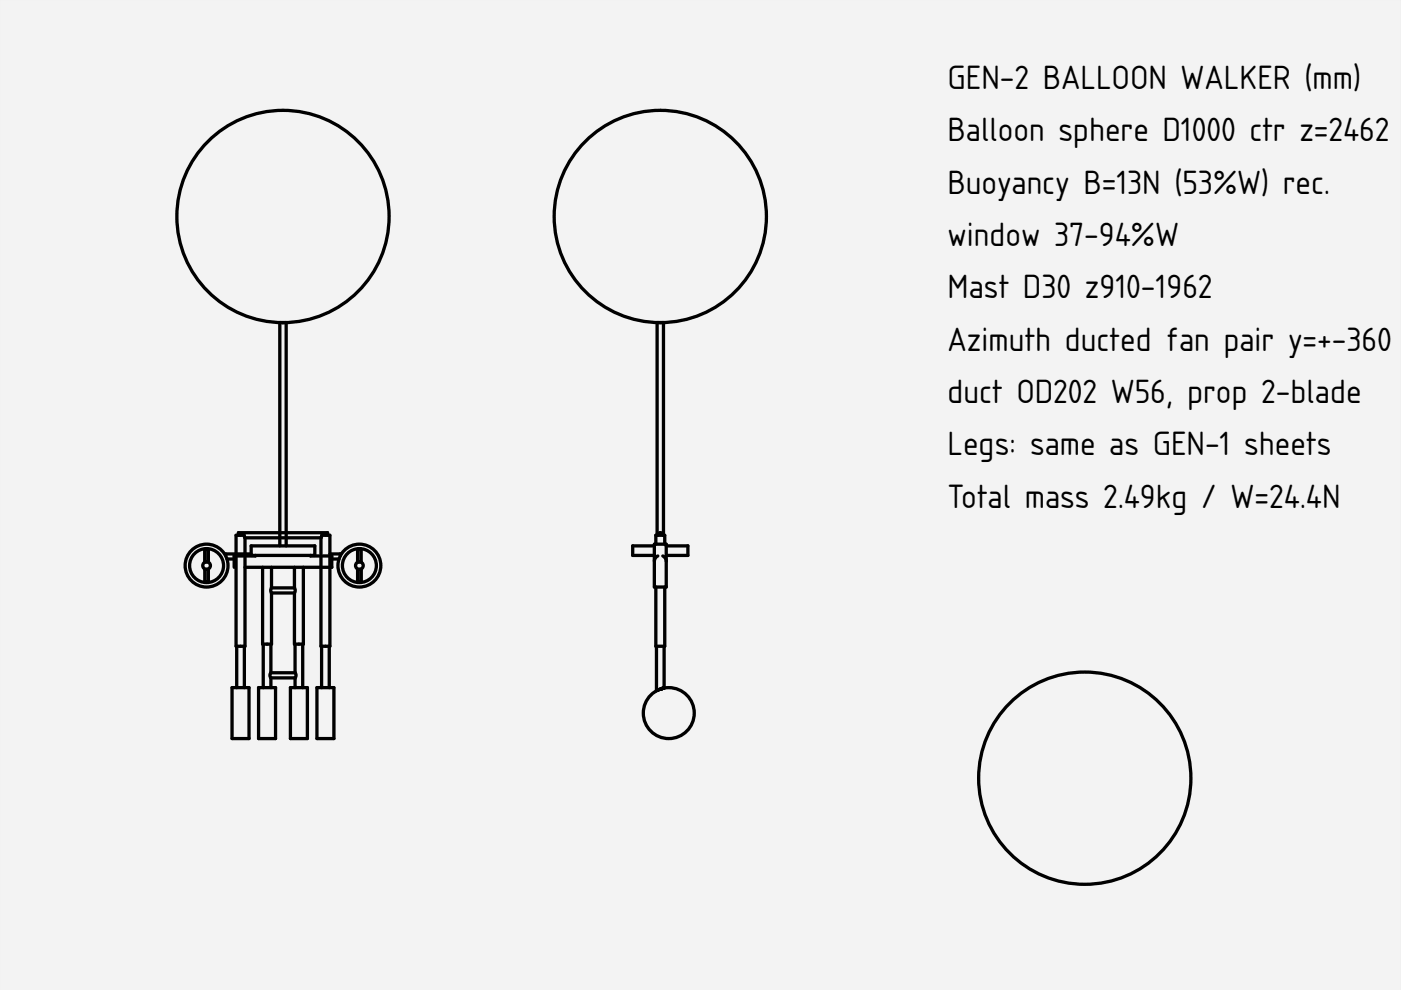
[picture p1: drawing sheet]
<svg xmlns="http://www.w3.org/2000/svg" width="297mm" height="210mm" viewBox="0 0 297 210" stroke-linecap="round" stroke-linejoin="round" font-family="sans-serif">
<path d="M0 0h297v210h-297z" fill-rule="evenodd" fill="#f1f3f5"/>
<path d="M0 0h297v210h-297zM0 0v210h297v-210z" fill="#000"/>
<g fill="#f1f3f5">
<path d="M40.6 116.7a4.5 4.5 0 0 1 7.2 1.2v-.5h2.3v-3.9h.4v-.6h18.9v.6h.5v3.9h2.2v.5a4.5 4.5 0 0 1 7.8-.7 4.5 4.5 0 0 1-3 7.2 4.5 4.5 0 0 1-5-5.9h-1.6v1.8h-6l-.1 25.5h1v10.8h-3.6v-10.8h1v-2.1h-5.2v2.1h1v10.8h-3.6v-10.8h1l-.1-25.5h-3.8l-.1 25.5h1v10.8h-3.6v-10.8h1l-.1-27.9h-.5v2.4v-1.8h-1.5a4.5 4.5 0 0 1-5.4 5.8 4.5 4.5 0 0 1-2.1-7.6z" fill-rule="evenodd"/>
<path d="M57.6 125.7h4.8l.2 16.9h-5.2z" fill-rule="evenodd"/>
<path d="M59.3 68.4h1.4v47.3h-1.4z" fill-rule="evenodd"/>
<path d="M51.9 117.9v2.4h18.4v-2.4h-.4l-.1 27.9h1v10.8h-3.6v-10.8h1l-.1-27.9h-2.3v-.1z" fill-rule="evenodd"/>
<path d="M67.2 145.8h3.6v10.8h-3.6z" fill-rule="evenodd"/>
<path d="M49.2 145.8h3.6v10.8h-3.6z" fill-rule="evenodd"/>
<path d="M61.6 145.8h3.6v10.8h-3.6z" fill-rule="evenodd"/>
<path d="M54.8 145.8h3.6v10.8h-3.6z" fill-rule="evenodd"/>
<path d="M50.1 117.9h1.8v19.1h-1.8z" fill-rule="evenodd"/>
<path d="M68.1 117.9h1.8v19.1h-1.8z" fill-rule="evenodd"/>
<path d="M62.4 120.3h1.9v16.3h-1.9v-10.9a.94 .94 0 0 0 0-1.1z" fill-rule="evenodd"/>
<path d="M55.7 120.3h1.9v4.3a.94 .94 0 0 0 0 1.1v10.9h-1.9z" fill-rule="evenodd"/>
<path d="M53.2 115.7h13.5v2.1h-13.5z" fill-rule="evenodd"/>
<path d="M57.6 120.3h4.8v4.3h-4.8z" fill-rule="evenodd"/>
<path d="M60 23.4a22.5 22.5 0 0 1 22.5 22.5 22.5 22.5 0 0 1-22.5 22.5h.7v47.3h6v2.1h-.9v.1h4.5v.6h1.6l.2-1.1h-2.2v-3.9h-1.7l-.1 .5v3.4v-3.4h-16.2v3.4h1.3v-1.7h6.1v-47.3a22.5 22.5 0 0 0 23.2-22.2 22.5 22.5 0 0 0-22.5-22.8z" fill-rule="evenodd"/>
<path d="M50.5 112.9h18.9v.6h-1.2l-.1 .5h-16.2l-.1-.5h-1.3z" fill-rule="evenodd"/>
<path d="M62.6 136.6h1.6v9.2h-1.6v-2.1a.81 .81 0 0 0 0-1.1z" fill-rule="evenodd"/>
<path d="M55.8 136.6h1.6v6a.81 .81 0 0 0 0 1.1v2.1h-1.6z" fill-rule="evenodd"/>
<path d="M68.2 137h1.6v8.8h-1.6z" fill-rule="evenodd"/>
<path d="M50.2 137h1.6v8.8h-1.6z" fill-rule="evenodd"/>
<path d="M50.1 113.5h1.7l.1 .5v3.4h-1.8z" fill-rule="evenodd"/>
<path d="M57.4 142.6h5.2a.81 .81 0 0 1 0 1.1h-5.2a.81 .81 0 0 1 0-1.1z" fill-rule="evenodd"/>
<path d="M57.6 124.6h4.8a.94 .94 0 0 1 0 1.1h-4.8a.94 .94 0 0 1 0-1.1z" fill-rule="evenodd"/>
<path d="M47.8 117.4h5.4v.4h.9v.1h-4.5v.6h-1.5z" fill-rule="evenodd"/>
<path d="M43.5 116.5h.7v2.6h-.7z" fill-rule="evenodd"/>
<path d="M43.4 120.7h.7v2.6h-.7z" fill-rule="evenodd"/>
<path d="M75.8 120.7h.7v2.6h-.7z" fill-rule="evenodd"/>
<path d="M75.9 116.5h.7v2.6h-.7z" fill-rule="evenodd"/>
<circle cx="76.2" cy="119.9" r="4.5"/>
<circle cx="43.8" cy="119.9" r="4.5"/>
<circle cx="43.8" cy="119.9" r="3.6"/>
<circle cx="76.2" cy="119.9" r="3.6"/>
</g>
<path d="M43.5 116.5v2.6M75.8 116.5v2.6M44.1 120.7v2.6M76.5 120.7v2.6" fill="none" stroke="#f1f3f5" stroke-width=".21"/>
<g fill="#f1f3f5">
<path d="M43.4 116.5h.8v2.6h-.4a.85 .85 0 0 1 .8 1 .85 .85 0 0 1-1.2 .6v2.6h.8v-2.6h-.4a.84 .84 0 0 0 .8-1 .84 .84 0 0 0-1.2-.6z" fill-rule="evenodd"/>
<path d="M75.8 116.5v2.6a.84 .84 0 0 1 1.2 .6 .84 .84 0 0 1-.8 1h.4v2.6h-.8v-2.6a.84 .84 0 0 0 1.2-.6 .84 .84 0 0 0-.8-1h.4v-2.6z" fill-rule="evenodd"/>
</g>
<g fill="none" stroke="#000" stroke-width=".7">
<path d="M43.4 116.5h.8v2.6h-.8zM43.5 116.5v2.6M48.1 118.5h1.5M50.1 117.9v19.1h1.8v-19.1M50.5 113.5v-.6h18.9v.6M51.9 114l-.1-.5h-1.7v3.9M51.9 114v3.4M51.9 114h16.2M53.2 117.4h-5.4v.5M53.2 115.7h13.5v2.1h-13.5zM54.1 117.8v.1h-4.5v2.4M59.3 115.7v-47.3h1.4v47.3"/>
<path d="M65.8 117.8v.1h4.5v2.4h-18.4M68.1 114l.1-.5h1.7v3.9h2.2v.5M68.1 117.9v19.1h1.8v-19.1M68.1 114v3.4M70.3 118.5h1.6M75.8 116.5h.8v2.6h-.8zM75.9 116.5v2.6M43.4 120.7h.8v2.6h-.8zM44.1 120.7v2.6M50.2 137v8.8M51.8 137v8.8M55.7 120.3v16.3h1.9v-10.9"/>
<path d="M55.8 136.6v9.2M57.4 136.6v6M57.6 124.6a.94 .94 0 0 0 0 1.1M57.6 124.6h4.8M57.6 120.3v4.3M57.6 125.7h4.8M62.4 124.6a.94 .94 0 0 1 0 1.1M62.4 120.3v4.3M62.6 136.6v6M64.2 136.6v9.2M64.3 120.3v16.3h-1.9v-10.9M68.2 137v8.8"/>
<path d="M69.8 137v8.8M75.8 120.7h.8v2.6h-.8zM76.5 120.7v2.6M49.2 145.8h3.6v10.8h-3.6zM54.8 145.8h3.6v10.8h-3.6zM57.4 142.6a.81 .81 0 0 0 0 1.1M57.4 142.6h5.2M57.4 143.7h5.2M57.4 143.7v2.1M61.6 145.8h3.6v10.8h-3.6zM62.6 142.6a.81 .81 0 0 1 0 1.1M62.6 143.7v2.1"/>
<path d="M67.2 145.8h3.6v10.8h-3.6z"/>
<circle cx="60" cy="45.9" r="22.5"/>
<circle cx="43.8" cy="119.9" r="4.5"/>
<circle cx="43.8" cy="119.9" r="3.6"/>
<circle cx="43.8" cy="119.9" r=".81"/>
<circle cx="76.2" cy="119.9" r="4.5"/>
<circle cx="76.2" cy="119.9" r="3.6"/>
<circle cx="76.2" cy="119.9" r=".81"/>
</g>
<g fill="#f1f3f5">
<path d="M139.2 146.5l.2-.1z"/>
<path d="M139.2 146.5l.1-.1z"/>
<path d="M123.5 30.6a22.4 22.4 0 0 1 16.5-7.2 22.5 22.5 0 0 0-22.5 22.8 22.5 22.5 0 0 0 23.2 22.2v45.1h.2v1.9h.4v.3h4.5v2.1h-4.5v6.7h-.4l-.1 21.4a5.4 5.4 0 0 1 6.3 6.5 5.4 5.4 0 0 1-8.6 3.1 5.4 5.4 0 0 1 .7-9l-.1-22h-.4v-6.7h-4.6v-2.1h4.6v-.3h.4v-1.9h.2v-45.1h.7a22.5 22.5 0 0 1-20.6-13.5 22.5 22.5 0 0 1 4.1-24.3z" fill-rule="evenodd"/>
<path d="M139.2 137h1.6v8.9h-.1l.8-.1a5.4 5.4 0 0 1 5.2 7.6 5.4 5.4 0 0 1-9.1 1.2 5.4 5.4 0 0 1 3-8.7l6.6 5.3-.1 .9a5.4 5.4 0 0 1-8.5 3.5 5.4 5.4 0 0 1 .7-9.2 5.4 5.4 0 0 1 7.9 4.8l-6.6-5.3 6.6 5.3a5.4 5.4 0 0 1-7.9 4.8 5.4 5.4 0 0 1-.7-9.2 5.4 5.4 0 0 1 8.5 3.5 5.4 5.4 0 0 1-6.9 6 5.4 5.4 0 0 1-2.2-8.9 5.4 5.4 0 0 1 8.9 2.1l.3 1.7-6.7-5.3a5.4 5.4 0 0 0-2.8 8.8 5.4 5.4 0 0 0 9.1-1.4 5.4 5.4 0 0 0-5.3-7.5l-1 .1a5.4 5.4 0 0 1 6.5 6.6 5.4 5.4 0 0 1-8.7 2.8 5.4 5.4 0 0 1 1.4-9.1l.8-.2a5.4 5.4 0 0 0-2.8 8.7 5.4 5.4 0 0 0 9.1-1.4 5.4 5.4 0 0 0-5.4-7.5 5.4 5.4 0 0 0-4.2 8.2 5.4 5.4 0 0 0 9.2 0 5.4 5.4 0 0 0-4.2-8.2l-1.8 .2 .9-.2a5.4 5.4 0 0 1 5.5 7.4 5.4 5.4 0 0 1-9 1.6 5.4 5.4 0 0 1 2.6-8.8 5.4 5.4 0 0 0-2.6 8.8 5.4 5.4 0 0 0 9-1.7 5.4 5.4 0 0 0-5.6-7.3l-.8 .2a5.4 5.4 0 0 1 6.7 6.3 5.4 5.4 0 0 1-8.7 3.1 5.4 5.4 0 0 1 1.1-9.1 5.4 5.4 0 0 1 7.7 5.1 5.4 5.4 0 0 1-8.1 4.5 5.4 5.4 0 0 1-.3-9.2l1.6-.7a5.4 5.4 0 0 0-2.6 8.8 5.4 5.4 0 0 0 9-1.7 5.4 5.4 0 0 0-5.6-7.3l-.8 .2 6.8 5.2a5.4 5.4 0 0 1-7.9 4.8 5.4 5.4 0 0 1-.7-9.2 5.4 5.4 0 0 1 8.5 3.5 5.4 5.4 0 0 1-6.9 6 5.4 5.4 0 0 1-2.2-8.9 5.4 5.4 0 0 1 8.9 2.1l.3 1.7-6.9-5.2-.8 .3a5.4 5.4 0 0 0-1 9.1 5.4 5.4 0 0 0 8.6-3.2 5.4 5.4 0 0 0-6.8-6.2l-.2 .1 7.1 5.1-.1 .9a5.4 5.4 0 0 1-8.5 3.5 5.4 5.4 0 0 1 .7-9.2 5.4 5.4 0 0 1 7.9 4.8l-7.1-5.1a5.4 5.4 0 0 0-2.1 8.9 5.4 5.4 0 0 0 8.9-2.1 5.4 5.4 0 0 0-5.9-7l-.8 .1 7 5.2a5.4 5.4 0 0 1-7.9 4.8 5.4 5.4 0 0 1-.7-9.2 5.4 5.4 0 0 1 8.5 3.5l.1 .9-7-5.2a5.4 5.4 0 0 0-2.2 9 5.4 5.4 0 0 0 8.9-2.1 5.4 5.4 0 0 0-5.9-7 5.4 5.4 0 0 0-3.6 8.4 5.4 5.4 0 0 0 9.2-.6 5.4 5.4 0 0 0-4.7-7.9 5.4 5.4 0 0 0-4.9 7.8 5.4 5.4 0 0 0 9.1 .8 5.4 5.4 0 0 0-3.4-8.5l-.8-.1-1.7 .2a5.4 5.4 0 0 1 6.9 6.1 5.4 5.4 0 0 1-8.5 3.4 5.4 5.4 0 0 1 .7-9.1l.9-.4 7 5.2-.1 .9a5.4 5.4 0 0 1-8.5 3.5 5.4 5.4 0 0 1 .7-9.2 5.4 5.4 0 0 1 7.9 4.8l-7-5.2-1.2 .6a5.4 5.4 0 0 0-.3 9 5.4 5.4 0 0 0 8.4-3.5 5.4 5.4 0 0 0-6.7-6.1h-.2l.3-.1a5.4 5.4 0 0 0-2.8 8.8 5.4 5.4 0 0 0 9.1-1.4 5.4 5.4 0 0 0-5.4-7.5l-.9 .2 .1-.1a5.4 5.4 0 0 0-3 8.7 5.4 5.4 0 0 0 9.2-1.3 5.4 5.4 0 0 0-5.3-7.5l-.9 .1 6.6 5.3a5.4 5.4 0 0 1-7.9 4.8 5.4 5.4 0 0 1-.7-9.2 5.4 5.4 0 0 1 8.5 3.5l.1 .9-6.5-5.3a5.4 5.4 0 0 1 6.3 6.7 5.4 5.4 0 0 1-8.8 2.6 5.4 5.4 0 0 1 1.6-9l.8-.3a5.4 5.4 0 0 1 6.5 6.5 5.4 5.4 0 0 1-8.6 3.1 5.4 5.4 0 0 1 .8-9.1l-.1 .1z" fill-rule="evenodd"/>
<path d="M139.3 68.4h1.4l-.1 45.1a.59 .59 0 0 0-.6-.6 .59 .59 0 0 0-.6 .6z" fill-rule="evenodd"/>
<path d="M139.1 124.5h1.8v12.5h-1.8z" fill-rule="evenodd"/>
<path d="M138.7 115.4h2.6v3.6a1.26 1.26 0 0 0-.8-1.1 1.26 1.26 0 0 1 .8 1.1v5.5h-2.6v-5.5a1.26 1.26 0 0 1 .8-1.1 1.26 1.26 0 0 0-.8 1.1z" fill-rule="evenodd"/>
<path d="M134.1 115.7h4.6v2.1h-4.6z" fill-rule="evenodd"/>
<path d="M141.3 115.7h4.5v2.1h-4.5z" fill-rule="evenodd"/>
<path d="M139.1 113.5h1.8v1.9h-1.8z" fill-rule="evenodd"/>
<path d="M139.7 113a.54 .54 0 0 1 .8 .5h-1z" fill-rule="evenodd"/>
<path d="M138 147.4a5.4 5.4 0 0 1 8.9 2.1 5.4 5.4 0 0 1-6 7 5.4 5.4 0 0 1-3.5-8.5 5.4 5.4 0 0 1 6.1-1.9 5.4 5.4 0 0 1 3.7 5.1l-6.7-5.3a5.4 5.4 0 0 1 6.5 6.6 5.4 5.4 0 0 1-8.7 2.8 5.4 5.4 0 0 1 1.4-9.1l.8-.3 6.7 5.3a5.4 5.4 0 0 1-7.9 4.8 5.4 5.4 0 0 1-.7-9.2 5.4 5.4 0 0 1 8.5 3.5 5.4 5.4 0 0 1-7 6 5.4 5.4 0 0 1-2.1-8.9z" fill-rule="evenodd"/>
<path d="M139.2 146.5l.1-.1z" fill-rule="evenodd"/>
<path d="M139.2 146.5l.3-.2z" fill-rule="evenodd"/>
<path d="M139.2 146.5l.1-.1z" fill-rule="evenodd"/>
<path d="M139.2 146.5l.2-.1z" fill-rule="evenodd"/>
<path d="M139.2 146.5l.2-.1z" fill-rule="evenodd"/>
<path d="M139.2 146.5l.3-.2z" fill-rule="evenodd"/>
<circle cx="141.8" cy="151.2" r="5.4"/>
</g>
<g fill="none" stroke="#000" stroke-width=".7">
<path d="M138.7 115.7h-4.6v2.1h4.6M138.7 115.4h2.6v9.1h-2.6zM139.1 115.4v-1.9h1.8v1.9M139.3 113.5v-45.1h1.4v45.1M139.5 113.5a.54 .54 0 0 1 .5-.6 .54 .54 0 0 1 .5 .6M139.5 117.9a1.26 1.26 0 0 0-.8 1.1M140.5 117.9a1.26 1.26 0 0 1 .8 1.1M141.3 115.7h4.5v2.1h-4.5M139.1 124.5v12.5h1.8v-12.5M139.2 137v9.5M140.8 137v8.9h-.3M139.3 146.4h.1"/>
<path d="M139.5 146.3l-.2 .1M139.6 146.3l-.3 .1M139.6 146.3h.1M140.2 146l-.1 .1M140.2 146h.1M140.3 146h.1M140.4 146h-.1M140.4 146l-.8 .3M140.4 146h.1M140.5 146h-.1M140.5 145.9v.1M140.5 145.9h.1"/>
<circle cx="140" cy="45.9" r="22.5"/>
<circle cx="141.8" cy="151.2" r="5.4"/>
</g>
<circle cx="230" cy="165" r="22.5" fill="#f1f3f5"/>
<circle cx="230" cy="165" r="22.5" fill="none" stroke="#000" stroke-width=".7"/>
<g font-size="6.7">
<text x="200.9" y="18.8">GEN-2 BALLOON WALKER (mm)</text>
<text x="200.9" y="29.9">Balloon sphere D1000 ctr z=2462</text>
<text x="200.9" y="41">Buoyancy B=13N (53%W) rec.</text>
<text x="200.9" y="52.1">window 37-94%W</text>
<text x="200.9" y="63.2">Mast D30 z910-1962</text>
<text x="200.9" y="74.3">Azimuth ducted fan pair y=+-360</text>
<text x="200.9" y="85.4">duct OD202 W56, prop 2-blade</text>
<text x="200.9" y="96.5">Legs: same as GEN-1 sheets</text>
<text x="200.9" y="107.6">Total mass 2.49kg / W=24.4N</text>
</g>
</svg>
